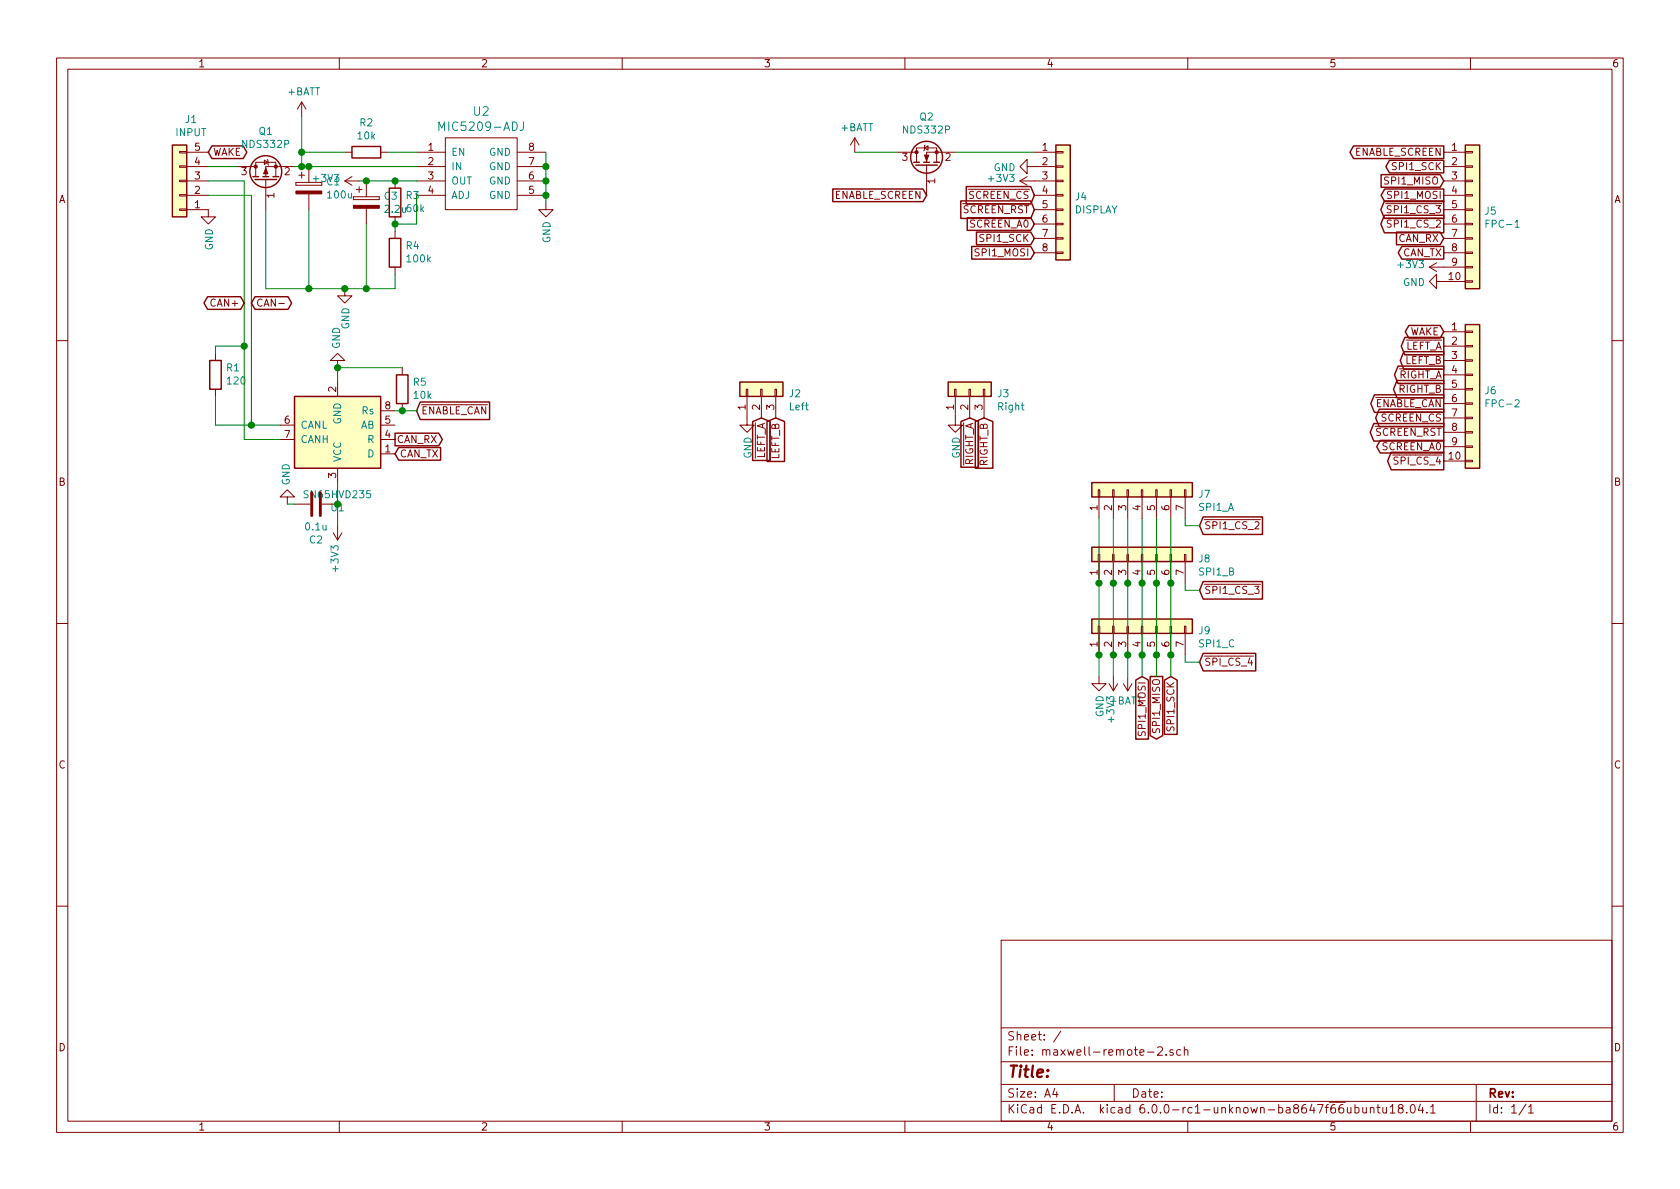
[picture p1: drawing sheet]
EESchema Schematic File Version 4
LIBS:maxwell-remote-2-cache
EELAYER 26 0
EELAYER END
$Descr A4 11693 8268
encoding utf-8
Sheet 1 1
Title ""
Date ""
Rev ""
Comp ""
Comment1 ""
Comment2 ""
Comment3 ""
Comment4 ""
$EndDescr
$Comp
L maxwell-remote-2-rescue:Conn_01x10-Connector J5
U 1 1
P 10250 1450
F 0 "J5" H 10330 1442 50  0000 L CNN
F 1 "FPC-1" H 10330 1351 50  0000 L CNN
F 2 "coddingtonbear/coddingtonbear.pretty:10P_FPC_1.0mm" H 10250 1450 50  0001 C CNN
F 3 "~" H 10250 1450 50  0001 C CNN
	1    10250 1450
	1    0    0    -1  
$EndComp
$Comp
L maxwell-remote-2-rescue:Conn_01x10-Connector J6
U 1 1
P 10250 2700
F 0 "J6" H 10330 2692 50  0000 L CNN
F 1 "FPC-2" H 10330 2601 50  0000 L CNN
F 2 "coddingtonbear/coddingtonbear.pretty:10P_FPC_1.0mm" H 10250 2700 50  0001 C CNN
F 3 "~" H 10250 2700 50  0001 C CNN
	1    10250 2700
	1    0    0    -1  
$EndComp
$Comp
L power:GND #PWR0101
U 1 1
P 10050 1950
F 0 "#PWR0101" H 10050 1700 50  0001 C CNN
F 1 "GND" V 10055 1822 50  0000 R CNN
F 2 "" H 10050 1950 50  0001 C CNN
F 3 "" H 10050 1950 50  0001 C CNN
	1    10050 1950
	0    1    1    0   
$EndComp
$Comp
L power:+3V3 #PWR0102
U 1 1
P 10050 1850
F 0 "#PWR0102" H 10050 1700 50  0001 C CNN
F 1 "+3V3" V 10065 1978 50  0000 L CNN
F 2 "" H 10050 1850 50  0001 C CNN
F 3 "" H 10050 1850 50  0001 C CNN
	1    10050 1850
	0    -1   -1   0   
$EndComp
Text GLabel 10050 1750 0    50   Output ~ 0
CAN_TX
Text GLabel 10050 1650 0    50   Input ~ 0
CAN_RX
Text GLabel 10050 1550 0    50   Output ~ 0
~SPI1_CS_2
Text GLabel 10050 1450 0    50   Output ~ 0
~SPI1_CS_3
Text GLabel 10050 1350 0    50   Output ~ 0
SPI1_MOSI
Text GLabel 10050 1250 0    50   Input ~ 0
SPI1_MISO
Text GLabel 10050 1150 0    50   Output ~ 0
SPI1_SCK
Text GLabel 10050 2800 0    50   Output ~ 0
~ENABLE_CAN
Text GLabel 10050 3100 0    50   Output ~ 0
SCREEN_A0
Text GLabel 10050 3000 0    50   Output ~ 0
~SCREEN_RST
Text GLabel 10050 2900 0    50   Output ~ 0
~SCREEN_CS
Text GLabel 10050 3200 0    50   Output ~ 0
~SPI_CS_4
Text GLabel 10050 2700 0    50   Output ~ 0
~RIGHT_B
Text GLabel 10050 2600 0    50   Output ~ 0
~RIGHT_A
Text GLabel 10050 2500 0    50   Output ~ 0
~LEFT_B
Text GLabel 10050 2400 0    50   Output ~ 0
~LEFT_A
Text GLabel 10050 2300 0    50   BiDi ~ 0
WAKE
Text GLabel 10050 1050 0    50   Output ~ 0
ENABLE_SCREEN
Text GLabel 6450 1350 0    50   Input ~ 0
ENABLE_SCREEN
$Comp
L maxwell-remote-2-rescue:Conn_01x08-Connector J4
U 1 1
P 7400 1350
F 0 "J4" H 7479 1342 50  0000 L CNN
F 1 "DISPLAY" H 7479 1251 50  0000 L CNN
F 2 "coddingtonbear/coddingtonbear.pretty:JST_XH_B08B-XH-A_08x2.50mm_Straight_LargePads" H 7400 1350 50  0001 C CNN
F 3 "~" H 7400 1350 50  0001 C CNN
	1    7400 1350
	1    0    0    -1  
$EndComp
$Comp
L power:+BATT #PWR0103
U 1 1
P 5950 1050
F 0 "#PWR0103" H 5950 900 50  0001 C CNN
F 1 "+BATT" H 5965 1223 50  0000 C CNN
F 2 "" H 5950 1050 50  0001 C CNN
F 3 "" H 5950 1050 50  0001 C CNN
	1    5950 1050
	1    0    0    -1  
$EndComp
$Comp
L maxwell-remote-2-rescue:Conn_01x05-Connector J1
U 1 1
P 1250 1250
F 0 "J1" H 1170 825 50  0000 C CNN
F 1 "INPUT" H 1170 916 50  0000 C CNN
F 2 "coddingtonbear/coddingtonbear.pretty:JST_XH_B05B-XH-A_05x2.50mm_Straight_LargePads" H 1250 1250 50  0001 C CNN
F 3 "~" H 1250 1250 50  0001 C CNN
	1    1250 1250
	-1   0    0    1   
$EndComp
Text GLabel 1450 1050 2    50   BiDi ~ 0
WAKE
$Comp
L power:+BATT #PWR0104
U 1 1
P 2100 800
F 0 "#PWR0104" H 2100 650 50  0001 C CNN
F 1 "+BATT" H 2115 973 50  0000 C CNN
F 2 "" H 2100 800 50  0001 C CNN
F 3 "" H 2100 800 50  0001 C CNN
	1    2100 800 
	1    0    0    -1  
$EndComp
$Comp
L power:GND #PWR0105
U 1 1
P 1450 1450
F 0 "#PWR0105" H 1450 1200 50  0001 C CNN
F 1 "GND" V 1455 1322 50  0000 R CNN
F 2 "" H 1450 1450 50  0001 C CNN
F 3 "" H 1450 1450 50  0001 C CNN
	1    1450 1450
	1    0    0    -1  
$EndComp
$Comp
L maxwell-remote-2-rescue:MIC5209-ADJ-coddingtonbear U2
U 1 1
P 3350 1250
F 0 "U2" H 3350 1737 60  0000 C CNN
F 1 "MIC5209-ADJ" H 3350 1631 60  0000 C CNN
F 2 "adamgreig/agg-kicad/agg.pretty:SOIC-8" H 3350 1250 60  0001 C CNN
F 3 "" H 3350 1250 60  0001 C CNN
	1    3350 1250
	1    0    0    -1  
$EndComp
$Comp
L maxwell-remote-2-rescue:R-device R2
U 1 1
P 2550 1050
F 0 "R2" V 2343 1050 50  0000 C CNN
F 1 "10k" V 2434 1050 50  0000 C CNN
F 2 "coddingtonbear/coddingtonbear.pretty:0805_Milling" V 2480 1050 50  0001 C CNN
F 3 "" H 2550 1050 50  0001 C CNN
	1    2550 1050
	0    1    1    0   
$EndComp
$Comp
L maxwell-remote-2-rescue:Q_PMOS_GSD-device Q1
U 1 1
P 1850 1250
F 0 "Q1" V 2193 1250 50  0000 C CNN
F 1 "NDS332P" V 2102 1250 50  0000 C CNN
F 2 "re-innovation/kicad_reinnovation/KiCAD PRETTY/TO_SOT_Packages_SMD.pretty:SOT-23_Handsoldering" H 2050 1350 50  0001 C CNN
F 3 "" H 1850 1250 50  0001 C CNN
	1    1850 1250
	0    -1   -1   0   
$EndComp
Wire Wire Line
	1450 1150 1650 1150
Wire Wire Line
	2050 1150 2100 1150
Wire Wire Line
	2100 1150 2100 1050
$Comp
L power:GND #PWR0106
U 1 1
P 2400 2000
F 0 "#PWR0106" H 2400 1750 50  0001 C CNN
F 1 "GND" V 2405 1872 50  0000 R CNN
F 2 "" H 2400 2000 50  0001 C CNN
F 3 "" H 2400 2000 50  0001 C CNN
	1    2400 2000
	1    0    0    -1  
$EndComp
Wire Wire Line
	2700 1050 2900 1050
Wire Wire Line
	2400 1050 2100 1050
Connection ~ 2100 1050
Wire Wire Line
	2100 1050 2100 800 
Wire Wire Line
	2100 1150 2150 1150
Connection ~ 2100 1150
$Comp
L power:+3V3 #PWR0107
U 1 1
P 2500 1250
F 0 "#PWR0107" H 2500 1100 50  0001 C CNN
F 1 "+3V3" V 2515 1378 50  0000 L CNN
F 2 "" H 2500 1250 50  0001 C CNN
F 3 "" H 2500 1250 50  0001 C CNN
	1    2500 1250
	0    -1   -1   0   
$EndComp
$Comp
L maxwell-remote-2-rescue:CP-device C1
U 1 1
P 2150 1300
F 0 "C1" H 2268 1346 50  0000 L CNN
F 1 "100u" H 2268 1255 50  0000 L CNN
F 2 "coddingtonbear/coddingtonbear.pretty:CP_Tantalum_Case-D_EIA-7343-31_Milling" H 2188 1150 50  0001 C CNN
F 3 "" H 2150 1300 50  0001 C CNN
	1    2150 1300
	1    0    0    -1  
$EndComp
Connection ~ 2150 1150
Wire Wire Line
	2150 1150 2900 1150
$Comp
L maxwell-remote-2-rescue:CP-device C3
U 1 1
P 2550 1400
F 0 "C3" H 2668 1446 50  0000 L CNN
F 1 "2.2u" H 2668 1355 50  0000 L CNN
F 2 "coddingtonbear/coddingtonbear.pretty:CP_Tantalum_Case-C_EIA-6032-28_Milling" H 2588 1250 50  0001 C CNN
F 3 "" H 2550 1400 50  0001 C CNN
	1    2550 1400
	1    0    0    -1  
$EndComp
Wire Wire Line
	2500 1250 2550 1250
Wire Wire Line
	2900 1250 2750 1250
Connection ~ 2550 1250
$Comp
L maxwell-remote-2-rescue:R-device R3
U 1 1
P 2750 1400
F 0 "R3" H 2680 1354 50  0000 R CNN
F 1 "60k" H 2680 1445 50  0000 R CNN
F 2 "coddingtonbear/coddingtonbear.pretty:0805_Milling" V 2680 1400 50  0001 C CNN
F 3 "" H 2750 1400 50  0001 C CNN
	1    2750 1400
	-1   0    0    1   
$EndComp
Connection ~ 2750 1250
Wire Wire Line
	2750 1250 2550 1250
$Comp
L maxwell-remote-2-rescue:R-device R4
U 1 1
P 2750 1750
F 0 "R4" H 2680 1704 50  0000 R CNN
F 1 "100k" H 2680 1795 50  0000 R CNN
F 2 "coddingtonbear/coddingtonbear.pretty:0805_Milling" V 2680 1750 50  0001 C CNN
F 3 "" H 2750 1750 50  0001 C CNN
	1    2750 1750
	-1   0    0    1   
$EndComp
Wire Wire Line
	2900 1350 2900 1550
Wire Wire Line
	2900 1550 2750 1550
Wire Wire Line
	2750 1550 2750 1600
Connection ~ 2750 1550
Wire Wire Line
	1850 1450 1850 2000
Wire Wire Line
	1850 2000 2150 2000
Wire Wire Line
	2150 1450 2150 2000
Connection ~ 2150 2000
Wire Wire Line
	2150 2000 2400 2000
Wire Wire Line
	2750 1900 2750 2000
Wire Wire Line
	2750 2000 2550 2000
Connection ~ 2400 2000
Wire Wire Line
	2550 1550 2550 2000
Connection ~ 2550 2000
Wire Wire Line
	2550 2000 2400 2000
$Comp
L power:GND #PWR0108
U 1 1
P 3800 1400
F 0 "#PWR0108" H 3800 1150 50  0001 C CNN
F 1 "GND" V 3805 1272 50  0000 R CNN
F 2 "" H 3800 1400 50  0001 C CNN
F 3 "" H 3800 1400 50  0001 C CNN
	1    3800 1400
	1    0    0    -1  
$EndComp
Wire Wire Line
	3800 1050 3800 1150
Wire Wire Line
	3800 1150 3800 1250
Connection ~ 3800 1150
Wire Wire Line
	3800 1250 3800 1350
Connection ~ 3800 1250
Wire Wire Line
	3800 1350 3800 1400
Connection ~ 3800 1350
$Comp
L maxwell-remote-2-rescue:SN65HVD235-interface U1
U 1 1
P 2350 3050
F 0 "U1" H 2350 3528 50  0000 C CNN
F 1 "SN65HVD235" H 2350 3437 50  0000 C CNN
F 2 "adamgreig/agg-kicad/agg.pretty:SOIC-8" H 2350 2550 50  0001 C CNN
F 3 "http://www.ti.com/lit/ds/symlink/sn65hvd234.pdf" H 2250 3450 50  0001 C CNN
	1    2350 3050
	-1   0    0    1   
$EndComp
$Comp
L maxwell-remote-2-rescue:C-device C2
U 1 1
P 2200 3500
F 0 "C2" V 1948 3500 50  0000 C CNN
F 1 "0.1u" V 2039 3500 50  0000 C CNN
F 2 "coddingtonbear/coddingtonbear.pretty:0805_Milling" H 2238 3350 50  0001 C CNN
F 3 "" H 2200 3500 50  0001 C CNN
	1    2200 3500
	0    -1   -1   0   
$EndComp
$Comp
L power:+3V3 #PWR0109
U 1 1
P 2350 3650
F 0 "#PWR0109" H 2350 3500 50  0001 C CNN
F 1 "+3V3" V 2365 3778 50  0000 L CNN
F 2 "" H 2350 3650 50  0001 C CNN
F 3 "" H 2350 3650 50  0001 C CNN
	1    2350 3650
	-1   0    0    1   
$EndComp
$Comp
L power:GND #PWR0110
U 1 1
P 2000 3500
F 0 "#PWR0110" H 2000 3250 50  0001 C CNN
F 1 "GND" V 2005 3372 50  0000 R CNN
F 2 "" H 2000 3500 50  0001 C CNN
F 3 "" H 2000 3500 50  0001 C CNN
	1    2000 3500
	-1   0    0    1   
$EndComp
Wire Wire Line
	2350 3650 2350 3500
Wire Wire Line
	2350 3500 2350 3350
Connection ~ 2350 3500
Wire Wire Line
	2050 3500 2000 3500
Wire Wire Line
	1450 1350 1750 1350
Wire Wire Line
	1750 1350 1750 2950
Wire Wire Line
	1750 2950 1950 2950
Wire Wire Line
	1450 1250 1700 1250
Wire Wire Line
	1700 1250 1700 2400
Wire Wire Line
	1700 3050 1950 3050
$Comp
L power:GND #PWR0111
U 1 1
P 2350 2550
F 0 "#PWR0111" H 2350 2300 50  0001 C CNN
F 1 "GND" V 2355 2422 50  0000 R CNN
F 2 "" H 2350 2550 50  0001 C CNN
F 3 "" H 2350 2550 50  0001 C CNN
	1    2350 2550
	-1   0    0    1   
$EndComp
Text GLabel 2900 2850 2    50   Input ~ 0
~ENABLE_CAN
$Comp
L maxwell-remote-2-rescue:R-device R5
U 1 1
P 2800 2700
F 0 "R5" H 2730 2654 50  0000 R CNN
F 1 "10k" H 2730 2745 50  0000 R CNN
F 2 "coddingtonbear/coddingtonbear.pretty:0805_Milling" V 2730 2700 50  0001 C CNN
F 3 "" H 2800 2700 50  0001 C CNN
	1    2800 2700
	-1   0    0    1   
$EndComp
Wire Wire Line
	2350 2550 2800 2550
Wire Wire Line
	2350 2550 2350 2650
Connection ~ 2350 2550
Wire Wire Line
	2750 2850 2800 2850
Wire Wire Line
	2800 2850 2900 2850
Connection ~ 2800 2850
$Comp
L maxwell-remote-2-rescue:R-device R1
U 1 1
P 1500 2600
F 0 "R1" H 1430 2554 50  0000 R CNN
F 1 "120" H 1430 2645 50  0000 R CNN
F 2 "coddingtonbear/coddingtonbear.pretty:0805_Milling" V 1430 2600 50  0001 C CNN
F 3 "" H 1500 2600 50  0001 C CNN
	1    1500 2600
	-1   0    0    1   
$EndComp
Wire Wire Line
	1500 2450 1500 2400
Wire Wire Line
	1500 2400 1700 2400
Connection ~ 1700 2400
Wire Wire Line
	1700 2400 1700 3050
Wire Wire Line
	1500 2750 1500 2950
Wire Wire Line
	1500 2950 1750 2950
Connection ~ 1750 2950
Text GLabel 2750 3150 2    50   Input ~ 0
CAN_TX
Text GLabel 2750 3050 2    50   Output ~ 0
CAN_RX
$Comp
L power:GND #PWR0112
U 1 1
P 7200 1150
F 0 "#PWR0112" H 7200 900 50  0001 C CNN
F 1 "GND" V 7205 1022 50  0000 R CNN
F 2 "" H 7200 1150 50  0001 C CNN
F 3 "" H 7200 1150 50  0001 C CNN
	1    7200 1150
	0    1    1    0   
$EndComp
$Comp
L power:+3V3 #PWR0113
U 1 1
P 7200 1250
F 0 "#PWR0113" H 7200 1100 50  0001 C CNN
F 1 "+3V3" V 7215 1378 50  0000 L CNN
F 2 "" H 7200 1250 50  0001 C CNN
F 3 "" H 7200 1250 50  0001 C CNN
	1    7200 1250
	0    -1   -1   0   
$EndComp
Text GLabel 7200 1350 0    50   Input ~ 0
~SCREEN_CS
Text GLabel 7200 1450 0    50   Input ~ 0
~SCREEN_RST
Text GLabel 7200 1550 0    50   Input ~ 0
SCREEN_A0
Text GLabel 7200 1650 0    50   Input ~ 0
SPI1_SCK
Text GLabel 7200 1750 0    50   Input ~ 0
SPI1_MOSI
$Comp
L maxwell-remote-2-rescue:Conn_01x03-Connector J2
U 1 1
P 5300 2700
F 0 "J2" V 5266 2512 50  0000 R CNN
F 1 "Left" V 5175 2512 50  0000 R CNN
F 2 "coddingtonbear/coddingtonbear.pretty:JST_XH_B03B-XH-A_03x2.50mm_Straight_LargePads" H 5300 2700 50  0001 C CNN
F 3 "~" H 5300 2700 50  0001 C CNN
	1    5300 2700
	0    -1   -1   0   
$EndComp
$Comp
L maxwell-remote-2-rescue:Conn_01x03-Connector J3
U 1 1
P 6750 2700
F 0 "J3" V 6716 2512 50  0000 R CNN
F 1 "Right" V 6625 2512 50  0000 R CNN
F 2 "coddingtonbear/coddingtonbear.pretty:JST_XH_B03B-XH-A_03x2.50mm_Straight_LargePads" H 6750 2700 50  0001 C CNN
F 3 "~" H 6750 2700 50  0001 C CNN
	1    6750 2700
	0    -1   -1   0   
$EndComp
$Comp
L power:GND #PWR0114
U 1 1
P 5200 2900
F 0 "#PWR0114" H 5200 2650 50  0001 C CNN
F 1 "GND" V 5205 2772 50  0000 R CNN
F 2 "" H 5200 2900 50  0001 C CNN
F 3 "" H 5200 2900 50  0001 C CNN
	1    5200 2900
	1    0    0    -1  
$EndComp
$Comp
L power:GND #PWR0115
U 1 1
P 6650 2900
F 0 "#PWR0115" H 6650 2650 50  0001 C CNN
F 1 "GND" V 6655 2772 50  0000 R CNN
F 2 "" H 6650 2900 50  0001 C CNN
F 3 "" H 6650 2900 50  0001 C CNN
	1    6650 2900
	1    0    0    -1  
$EndComp
Text GLabel 5300 2900 3    50   Input ~ 0
~LEFT_A
Text GLabel 5400 2900 3    50   Input ~ 0
~LEFT_B
Text GLabel 6750 2900 3    50   Input ~ 0
~RIGHT_A
Text GLabel 6850 2900 3    50   Input ~ 0
~RIGHT_B
$Comp
L maxwell-remote-2-rescue:Q_NMOS_GSD-device Q2
U 1 1
P 6450 1150
F 0 "Q2" V 6793 1150 50  0000 C CNN
F 1 "NDS332P" V 6702 1150 50  0000 C CNN
F 2 "re-innovation/kicad_reinnovation/KiCAD PRETTY/TO_SOT_Packages_SMD.pretty:SOT-23_Handsoldering" H 6650 1250 50  0001 C CNN
F 3 "" H 6450 1150 50  0001 C CNN
	1    6450 1150
	0    -1   -1   0   
$EndComp
$Comp
L maxwell-remote-2-rescue:Conn_01x07-Connector J7
U 1 1
P 7950 3400
F 0 "J7" V 7916 3012 50  0000 R CNN
F 1 "SPI1_A" V 7825 3012 50  0000 R CNN
F 2 "coddingtonbear/coddingtonbear.pretty:JST_XH_B07B-XH-A_07x2.50mm_Straight_LargePads" H 7950 3400 50  0001 C CNN
F 3 "~" H 7950 3400 50  0001 C CNN
	1    7950 3400
	0    -1   -1   0   
$EndComp
$Comp
L maxwell-remote-2-rescue:Conn_01x07-Connector J8
U 1 1
P 7950 3850
F 0 "J8" V 7916 3462 50  0000 R CNN
F 1 "SPI1_B" V 7825 3462 50  0000 R CNN
F 2 "coddingtonbear/coddingtonbear.pretty:JST_XH_B07B-XH-A_07x2.50mm_Straight_LargePads" H 7950 3850 50  0001 C CNN
F 3 "~" H 7950 3850 50  0001 C CNN
	1    7950 3850
	0    -1   -1   0   
$EndComp
$Comp
L maxwell-remote-2-rescue:Conn_01x07-Connector J9
U 1 1
P 7950 4350
F 0 "J9" V 7916 3962 50  0000 R CNN
F 1 "SPI1_C" V 7825 3962 50  0000 R CNN
F 2 "coddingtonbear/coddingtonbear.pretty:JST_XH_B07B-XH-A_07x2.50mm_Straight_LargePads" H 7950 4350 50  0001 C CNN
F 3 "~" H 7950 4350 50  0001 C CNN
	1    7950 4350
	0    -1   -1   0   
$EndComp
$Comp
L power:GND #PWR0116
U 1 1
P 7650 4700
F 0 "#PWR0116" H 7650 4450 50  0001 C CNN
F 1 "GND" V 7655 4572 50  0000 R CNN
F 2 "" H 7650 4700 50  0001 C CNN
F 3 "" H 7650 4700 50  0001 C CNN
	1    7650 4700
	1    0    0    -1  
$EndComp
$Comp
L power:+3V3 #PWR0117
U 1 1
P 7750 4700
F 0 "#PWR0117" H 7750 4550 50  0001 C CNN
F 1 "+3V3" V 7765 4828 50  0000 L CNN
F 2 "" H 7750 4700 50  0001 C CNN
F 3 "" H 7750 4700 50  0001 C CNN
	1    7750 4700
	-1   0    0    1   
$EndComp
$Comp
L power:+BATT #PWR0118
U 1 1
P 7850 4700
F 0 "#PWR0118" H 7850 4550 50  0001 C CNN
F 1 "+BATT" H 7865 4873 50  0000 C CNN
F 2 "" H 7850 4700 50  0001 C CNN
F 3 "" H 7850 4700 50  0001 C CNN
	1    7850 4700
	-1   0    0    1   
$EndComp
Text GLabel 7950 4700 3    50   Input ~ 0
SPI1_MOSI
Text GLabel 8050 4700 3    50   Output ~ 0
SPI1_MISO
Text GLabel 8150 4700 3    50   Input ~ 0
SPI1_SCK
Wire Wire Line
	7650 4700 7650 4550
Wire Wire Line
	7650 4550 7650 4050
Connection ~ 7650 4550
Wire Wire Line
	7650 4050 7650 3600
Connection ~ 7650 4050
Wire Wire Line
	7750 4700 7750 4550
Wire Wire Line
	7750 4550 7750 4050
Connection ~ 7750 4550
Wire Wire Line
	7750 4050 7750 3600
Connection ~ 7750 4050
Wire Wire Line
	7850 4700 7850 4550
Wire Wire Line
	7850 4550 7850 4050
Connection ~ 7850 4550
Wire Wire Line
	7850 4050 7850 3600
Connection ~ 7850 4050
Wire Wire Line
	7950 4700 7950 4550
Wire Wire Line
	8050 4700 8050 4550
Wire Wire Line
	8150 4700 8150 4550
Wire Wire Line
	7950 4550 7950 4050
Connection ~ 7950 4550
Wire Wire Line
	7950 4050 7950 3600
Connection ~ 7950 4050
Wire Wire Line
	8050 4550 8050 4050
Connection ~ 8050 4550
Wire Wire Line
	8050 4050 8050 3600
Connection ~ 8050 4050
Wire Wire Line
	8150 4550 8150 4050
Connection ~ 8150 4550
Wire Wire Line
	8150 4050 8150 3600
Connection ~ 8150 4050
Text GLabel 8350 3650 2    50   Input ~ 0
~SPI1_CS_2
Text GLabel 8350 4100 2    50   Input ~ 0
~SPI1_CS_3
Text GLabel 8350 4600 2    50   Input ~ 0
~SPI_CS_4
Wire Wire Line
	8250 3600 8250 3650
Wire Wire Line
	8250 3650 8350 3650
Wire Wire Line
	8350 4100 8250 4100
Wire Wire Line
	8250 4100 8250 4050
Wire Wire Line
	8350 4600 8250 4600
Wire Wire Line
	8250 4600 8250 4550
Text GLabel 1750 2100 2    50   BiDi ~ 0
CAN-
Text GLabel 1700 2100 0    50   BiDi ~ 0
CAN+
Wire Wire Line
	6650 1050 7200 1050
Wire Wire Line
	6250 1050 5950 1050
$EndSCHEMATC
